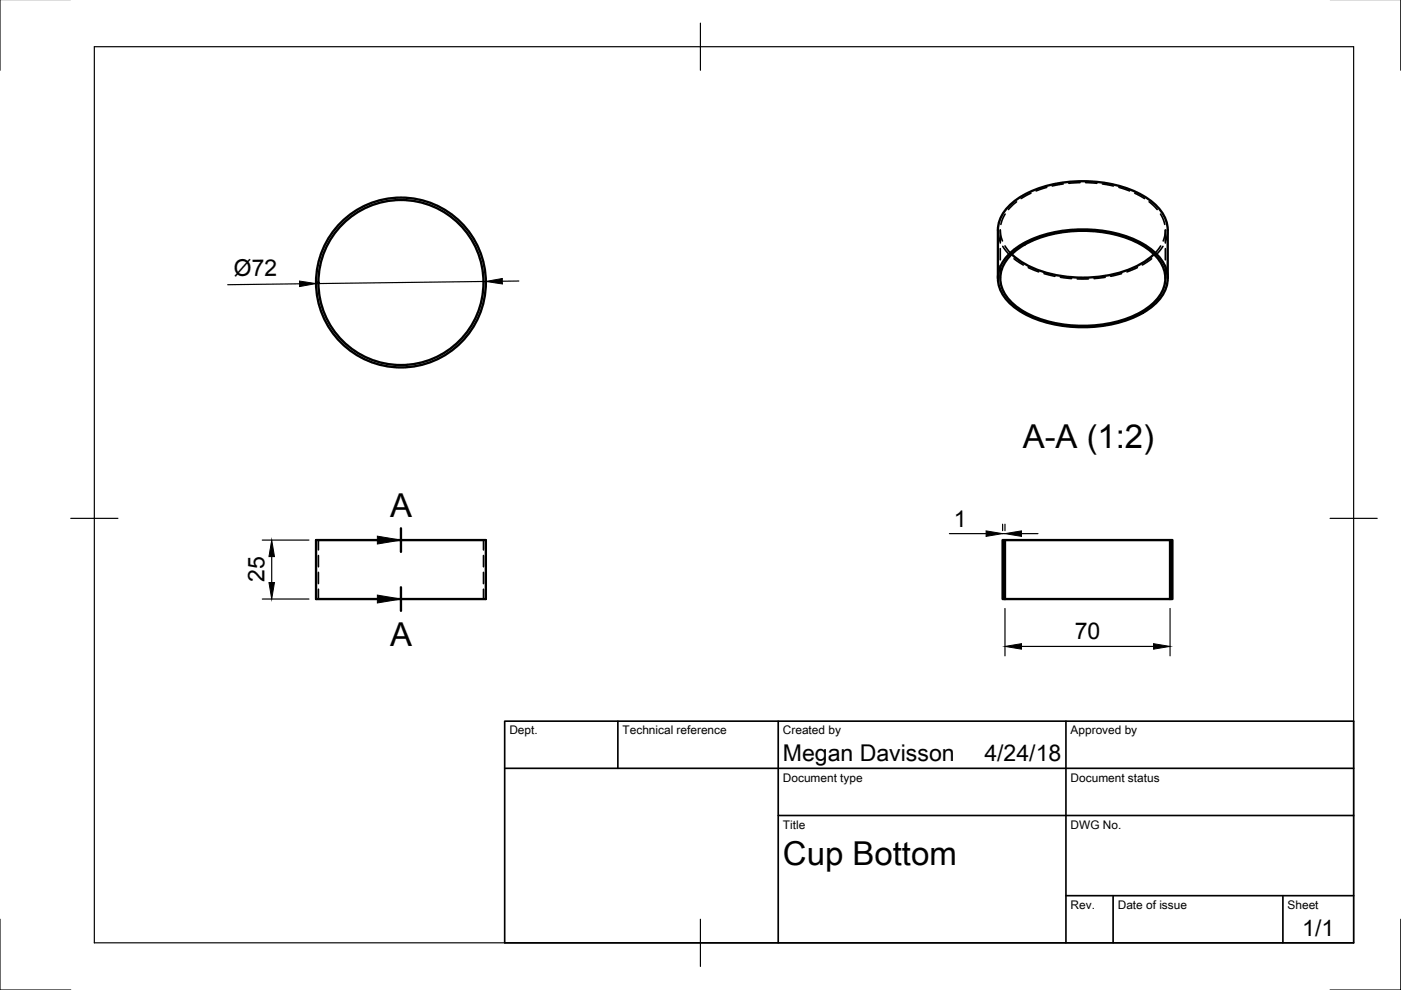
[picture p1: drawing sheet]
<svg xmlns="http://www.w3.org/2000/svg" width="297mm" height="210mm" viewBox="0 0 297 210" stroke-linecap="round" stroke-linejoin="round" font-family="sans-serif">
<!-- layer: Visible -->
<g fill="none" stroke="#000" stroke-width=".5">
<path d="M211.6 48.8a8.4 8.4 0 0 1 4.6-7 28 28 0 0 1 22.5-2 13.1 13.1 0 0 1 8.5 6.8l.4 2.2M211.6 48.8v10.2M214.4 53.4a23.5 23.5 0 0 1 15.2-4.8 23.5 23.5 0 0 1 15.1 4.8 6.9 6.9 0 0 1 0 11.2 23.5 23.5 0 0 1-15.1 4.8 23.5 23.5 0 0 1-15.2-4.8 6.9 6.9 0 0 1 0-11.2zM214.5 53.9a21.4 21.4 0 0 0 13.7 4.9 24.2 24.2 0 0 0 15.7-4.2l.8-.7M214.8 53.6a23.3 23.3 0 0 1 16.5-4.6 22.2 22.2 0 0 1 13 4.6 6.7 6.7 0 0 1 0 10.8 23.3 23.3 0 0 1-16.4 4.6 22.2 22.2 0 0 1-13.1-4.6 6.7 6.7 0 0 1 0-10.8zM247.6 48.8v10.2M67 114.5h36v12.5h-36zM212.6 114.5h.5v12.5h-.5zM213.1 114.5h35M248.1 114.5h.5v12.5h-.5zM213.1 127h35"/>
<circle cx="85" cy="59.9" r="18"/>
<circle cx="85" cy="59.9" r="17.5"/>
</g>
<!-- layer: Hidden -->
<g fill="none" stroke="#000" stroke-width=".35">
<path d="M221.9 39.7l-2.2 .8M225.4 39l-2.3 .4M229 38.7l-2.4 .2M230.2 38.7l2.4 .2M233.7 39l2.4 .4M237.2 39.7l2.3 .8M211.6 48.8l.1 1.2 .4 1.2M212.1 48.8v2.7M212.1 52.7v2.4M212.1 56.3v2.7M212.1 48.8l.1 1.2 .3 1.1M212.6 52.2l1.5 1.9"/>
<path d="M213.1 52.1l1.4 1.8M213.1 45.4l-.9 2.2M215 54.9l2 1.3M215.5 42.8l-1.7 1.6M218 56.7l2.2 .9M218.6 41l-2.1 1.1M221.4 58l2.3 .6M224.8 58.8l2.4 .3M228.4 59.1h2.4M234.3 58.8l-2.3 .3M237.8 58l-2.3 .6M240.6 41l2.1 1.1"/>
<path d="M241.1 56.7l-2.2 .9M243.6 42.8l1.8 1.6M244.2 54.9l-2 1.3M246.1 45.4l.9 2.2M246.1 52.1l-1.4 1.8M246.6 52.2l-1.5 1.9M247.1 48.8l-.1 1.2-.4 1.1M247.1 48.8v2.7M247.1 52.7v2.4M247.1 56.3v2.7M247.6 48.8l-.2 1.2-.3 1.2M67.5 114.5v2.1"/>
<path d="M67.5 117.8v2.4M102.5 114.5v2.1M102.5 117.8v2.4M67.5 121.4v2.3M67.5 124.9v2.1M102.5 121.4v2.3M102.5 124.9v2.1"/>
</g>
<!-- layer: Border -->
<path d="M0 -.1v15M297 -.1v15M20 9.9h267v190h-267zM148.5 4.9v10M15 109.9h10M282 109.9h10M0 194.9v15h15M148.5 194.9v10M297 194.9v15h-15" fill="none" stroke="#000" stroke-width=".25"/>
<!-- layer: TitleBlock -->
<path d="M107 152.9h180v47h-180zM131 152.9v10M165 152.9v47M226 152.9v47M107 162.9h180M165 172.9h122M226 189.9h61M236 189.9v10M272 189.9v10" fill="none" stroke="#000" stroke-width=".35"/>
<!-- layer: Hatching -->
<path d="M213.1 118.1l-.5 .5M248.6 118.5l-.5 .5M213.1 122.6l-.5 .5M248.6 123l-.5 .5" fill="none" stroke="#000" stroke-width=".25"/>
<!-- layer: Annotations -->
<path d="M85 112v5M85 124.5v5" fill="none" stroke="#000" stroke-width=".5"/>
<path d="M75 114.5h5M75 127h5" fill="none" stroke="#000" stroke-width=".25"/>
<path d="M80 113.7l5 .8-5 .8zM80 126.2l5 .8-5 .8z" fill="#000" stroke="#000" stroke-width=".21"/>
<!-- layer: Dimensions -->
<g fill="none" stroke="#000" stroke-width=".25">
<path d="M103 59.7l-36 .4M110 59.6h-3.5M63.5 60.2l-15.2 .2M55.6 114.5h9.9M57.6 118v5.5M201.3 113.1h7.8M212.6 111.1v1.4M212.6 113.1h.5M213.1 111.1v1.4M216.6 113.1h3.5M55.6 127h9.9M213.1 129v10.1"/>
<path d="M216.6 137.1h28M248.1 129v10.1"/>
</g>
<path d="M63.5 59.6l3.5 .5-3.5 .7zM103 59.7l3.5-.7v1.2zM57.6 114.5l.6 3.5h-1.2zM209.1 112.6l3.5 .5-3.5 .6zM213.1 113.1l3.5-.5v1.1zM57 123.5h1.2l-.6 3.5zM213.1 137.1l3.5-.6v1.1zM244.6 136.5l3.5 .6-3.5 .5z" fill="#000" stroke="#000" stroke-width=".21"/>
<g font-size="7">
<text x="216.9" y="94.9">A-A (1:2)</text>
<text x="82.7" y="109.5">A</text>
<text x="82.7" y="137">A</text>
<text x="166" y="183.4">Cup Bottom</text>
</g>
<g font-size="4.9">
<text x="49.6" y="58.6" transform="rotate(-1 49.6 58.6)">Ø72</text>
<text x="202.3" y="111.6">1</text>
<text x="56.1" y="123.4" transform="rotate(-90 56.1 123.4)">25</text>
<text x="227.9" y="135.5">70</text>
<text x="166" y="161.4">Megan Davisson</text>
<text x="208.7" y="161.4">4/24/18</text>
<text x="276.1" y="198.5">1/1</text>
</g>
<g font-size="2.5">
<text x="108" y="155.7">Dept.</text>
<text x="132" y="155.7">Technical reference</text>
<text x="166" y="155.7">Created by</text>
<text x="227" y="155.7">Approved by</text>
<text x="166" y="165.7">Document type</text>
<text x="227" y="165.7">Document status</text>
<text x="166" y="175.7">Title</text>
<text x="227" y="175.7">DWG No.</text>
<text x="227" y="192.7">Rev.</text>
<text x="237" y="192.7">Date of issue</text>
<text x="273" y="192.7">Sheet</text>
</g>
</svg>
